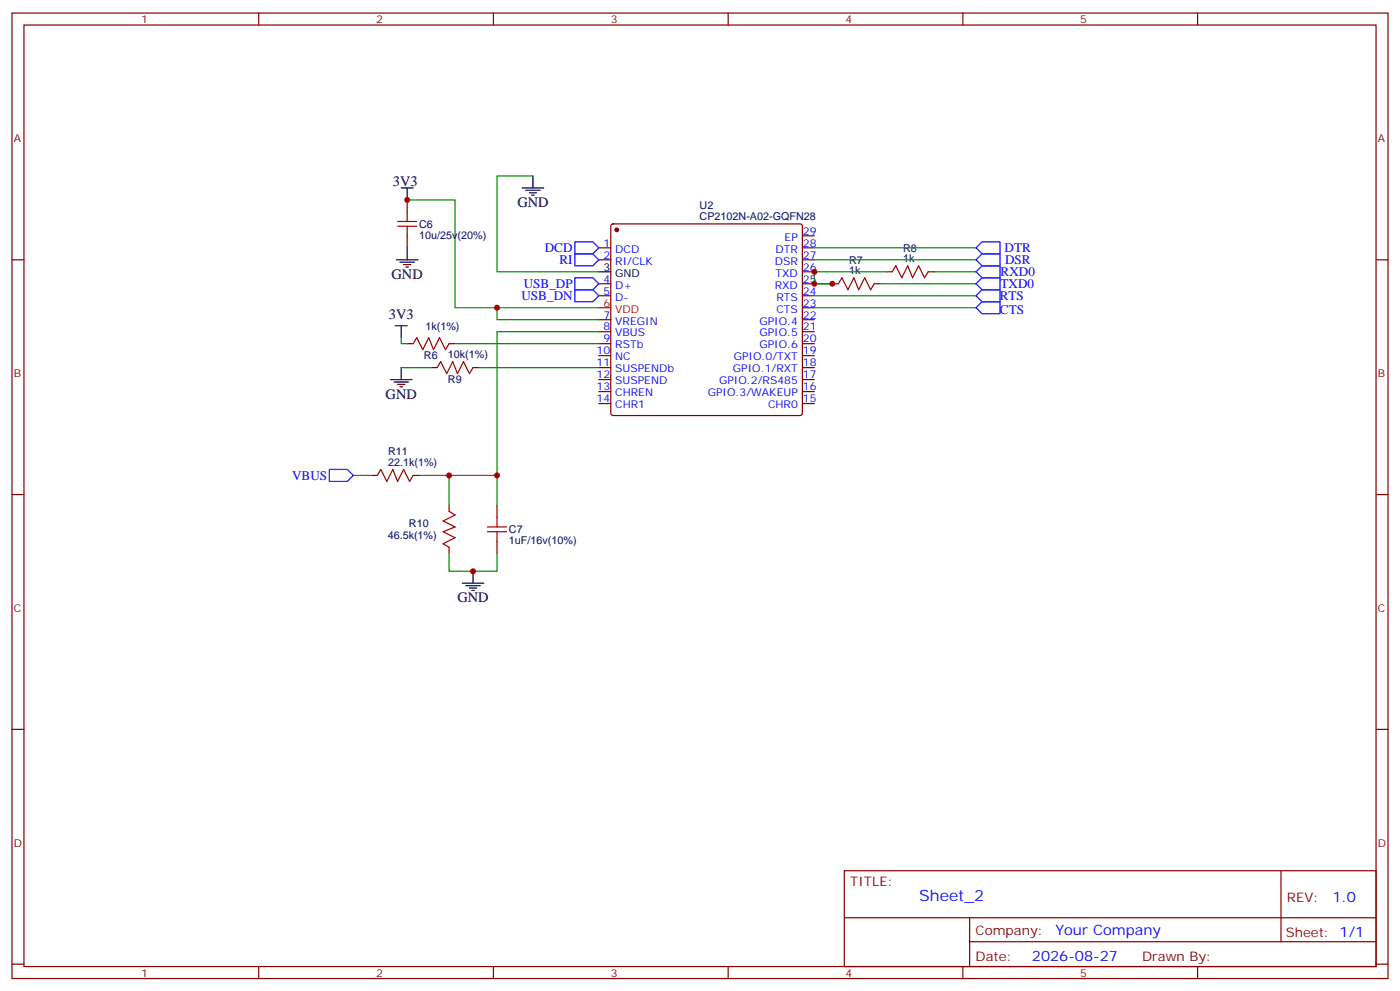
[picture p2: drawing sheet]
<svg xmlns="http://www.w3.org/2000/svg" width="412mm" height="292mm" viewBox="0 0 412 292" stroke-linecap="round" stroke-linejoin="round" font-family="sans-serif">
<g fill="none" stroke="#870000" stroke-width=".35">
<path d="M3.5 3.8h405.4v284.4h-405.4zM7.1 7.4h398.2v277.3h-398.2zM76.2 3.8v3.6M145.3 3.8v3.6M214.5 3.8v3.6M283.6 3.8v3.6M352.8 3.8v3.6M119.9 58.9v3.5M3.5 76.5h3.6M119.9 69.5v3.5M176.4 76.5h3.5M176.4 73h3.5"/>
<path d="M180.2 66.1l.4-.2h55.1l.5 .2 .2 .5v55.1l-.3 .5-.4 .2h-55.1l-.5-.3-.2-.4v-55.1zM236.4 76.5h3.5M236.4 73h3.5M236.4 69.5h3.5M405.3 76.5h3.6M176.4 83.6h3.5M176.4 87.1h3.5M176.4 94.2h3.5M176.4 97.7h3.5M236.4 83.6h3.5M236.4 87.1h3.5M236.4 94.2h3.5"/>
<path d="M236.4 97.7h3.5M236.4 90.6h3.5M236.4 80h3.5M245.2 83.6h1.7M257.5 83.6h1.8M261.1 80h1.7M273.4 80h1.8M119.9 101.2h1.8M127 108.3h1.8M132.3 101.2h1.8M139.3 108.3h1.8M176.4 101.2h3.5"/>
<path d="M176.4 104.7h3.5M176.4 108.3h3.5M176.4 111.8h3.5M176.4 115.3h3.5M176.4 118.9h3.5M236.4 101.2h3.5M236.4 104.7h3.5M236.4 108.3h3.5M236.4 111.8h3.5M236.4 115.3h3.5M236.4 118.9h3.5M3.5 145.7h3.6"/>
<path d="M109.4 140h1.7M121.7 140h1.8M132.3 148.8v1.8M146.4 148.8v3.6M146.4 159.4v3.5M405.3 145.7h3.6M132.3 161.2v1.7M3.5 214.8h3.6M405.3 214.8h3.6M248.7 256.4h156.6v28.3h-156.6zM377.3 256.5v20.8M248.7 270.3h156.5"/>
<path d="M285.6 277.3h119.6M285.6 270.3v14.1M3.5 284h3.6M76.2 284.7v3.5M145.3 284.7v3.5M214.5 284.7v3.5M283.6 284.7v3.5M352.8 284.7v3.5M405.3 284h3.6"/>
</g>
<circle cx="181.7" cy="67.7" r=".53" fill="#870000" stroke="#870000" stroke-width=".35"/>
<g fill="none" stroke="#000" stroke-width=".35">
<path d="M118.2 55.4h3.5M119.9 55.4v3.5M153.8 55.4h6.4M154.9 56.1h4.2M155.9 56.8h2.1M156.6 57.5h.7M157 51.8v3.6M116.8 76.5h6.3M117.8 77.2h4.3M118.9 77.9h2.1M119.6 78.6h.7M119.9 73v3.5"/>
<path d="M116.4 95.9h3.5M118.2 95.9v3.5M176.4 80h3.5M115 111.8h6.4M116.1 112.5h4.2M117.1 113.2h2.1M117.8 113.9h.7M118.2 108.3v3.5M136.2 171.8h6.3M137.2 172.5h4.3M138.3 173.2h2.1M139 173.9h.7"/>
<path d="M139.3 168.2v3.6"/>
</g>
<path d="M176.4 90.6h3.5" fill="none" stroke="#f00" stroke-width=".35"/>
<g fill="none" stroke="#a10000" stroke-width=".35">
<path d="M117.1 65.2h5.7M117.1 66.6h5.7M119.9 62.4v2.8M119.9 66.6v2.9M246.9 83.6l1.1-1.8 1.8 3.5 1.7-3.5 1.4 3.5 1.8-3.5 1.8 3.5 1-1.7M262.8 80l1.1-1.7 1.7 3.5 1.8-3.5 1.4 3.5 1.8-3.5 1.7 3.5 1.1-1.8M121.7 101.2l1.1-1.8 1.7 3.6 1.8-3.6 1.4 3.6 1.8-3.6 1.7 3.6 1.1-1.8M128.8 108.3l1-1.8 1.8 3.5 1.7-3.5 1.5 3.5 1.7-3.5 1.8 3.5 1-1.7M111.1 140l1.1-1.7 1.7 3.5 1.8-3.5 1.4 3.5 1.8-3.5 1.7 3.5 1.1-1.8M132.3 150.6l1.8 1.1-3.6 1.7 3.6 1.8-3.6 1.4 3.6 1.8-3.6 1.7 1.8 1.1M143.6 155.2h5.6M143.6 156.6h5.6"/>
<path d="M146.4 152.4v2.8M146.4 156.6v2.8"/>
</g>
<g fill="none" stroke="#008700" stroke-width=".35">
<path d="M119.9 58.9h14.2v31.7h42.3M157 51.8h-10.6v28.2h30M239.9 73h47.6M239.9 76.5h47.6M118.2 99.4v1.8h1.7M146.4 90.6v3.6h30M176.4 97.7h-30v42.3h-22.9M239.9 87.1h47.6M239.9 90.6h47.6M259.3 83.6h28.2M261.1 80h-21.2v3.6h5.3h-5.3M275.2 80h12.3"/>
<path d="M118.2 108.3h8.8M134.1 101.2h42.3M141.1 108.3h35.3M104.1 140h5.3M132.3 140v8.8M146.4 140v8.8M132.3 162.9v5.3h14.1v-5.3"/>
</g>
<path d="M169.3 71.2h5.3l1.8 1.8-1.8 1.8h-5.3zM169.3 74.8h5.3l1.8 1.7-1.8 1.8h-5.3zM287.5 73l1.8-1.8h5.3v3.6h-5.3zM289.3 74.8h5.3v3.5h-5.3l-1.8-1.8zM169.3 81.8h5.3l1.8 1.8-1.8 1.7h-5.3zM169.3 85.3h5.3l1.8 1.8-1.8 1.8h-5.3zM287.5 80l1.8-1.7h5.3v3.5h-5.3zM287.5 87.1l1.8-1.8h5.3v3.6h-5.3zM289.3 81.8h5.3v3.5h-5.3l-1.8-1.7zM289.3 88.9h5.3v3.5h-5.3l-1.8-1.8zM97 138.3h5.3l1.8 1.7-1.8 1.8h-5.3z" fill="none" stroke="#00f" stroke-width=".35"/>
<g fill="#c00">
<circle cx="239.9" cy="83.6" r=".88"/>
<circle cx="245.2" cy="83.6" r=".88"/>
<circle cx="239.9" cy="80" r=".88"/>
<circle cx="146.4" cy="90.6" r=".88"/>
<circle cx="119.9" cy="58.9" r=".88"/>
<circle cx="132.3" cy="140" r=".88"/>
<circle cx="139.3" cy="168.2" r=".88"/>
<circle cx="146.4" cy="140" r=".88"/>
</g>
<text font-size="4.6" fill="#00f" x="270.8" y="265.5">Sheet_2</text>
<g font-size="4.2">
<text x="115.7" y="54.6">3V3</text>
<text x="152.4" y="61">GND</text>
<text x="115.4" y="82.2">GND</text>
<text x="114.5" y="93.8">3V3</text>
<text x="113.6" y="117.4">GND</text>
<text x="134.8" y="177.4">GND</text>
</g>
<g font-size="4.2" fill="#00f">
<text x="392.5" y="265.7">1.0</text>
<text x="310.9" y="275.3">Your Company</text>
<text x="304" y="283.1">2026-08-27</text>
</g>
<g font-size="3.9" fill="#00f">
<text x="160.5" y="74.2">DCD</text>
<text x="164.8" y="77.8">RI</text>
<text x="295.9" y="74.2">DTR</text>
<text x="296.1" y="77.7">DSR</text>
<text x="294.7" y="81.3">RXD0</text>
<text x="153.6" y="88.4">USB_DN</text>
<text x="154.3" y="84.8">USB_DP</text>
<text x="294.5" y="88.3">RTS</text>
<text x="294.7" y="84.8">TXD0</text>
<text x="294.6" y="92.4">CTS</text>
<text x="86" y="141.3">VBUS</text>
</g>
<g font-size="3.9" fill="#800">
<text x="250.5" y="261">TITLE:</text>
<text x="379.1" y="265.7">REV:</text>
<text x="287.4" y="275.2">Company:</text>
<text x="378.7" y="275.8">Sheet: 1/1</text>
<text x="287.4" y="282.9">Date:</text>
<text x="336.4" y="283">Drawn By:</text>
</g>
<g font-size="3.2" fill="#800">
<text x="41.6" y="6.8">1</text>
<text x="110.8" y="6.8">2</text>
<text x="179.9" y="6.8">3</text>
<text x="249.1" y="6.8">4</text>
<text x="318.2" y="6.8">5</text>
<text x="4.1" y="41.9">A</text>
<text x="405.9" y="41.9">A</text>
<text x="4.1" y="111.1">B</text>
<text x="405.9" y="111.1">B</text>
<text x="4.1" y="180.2">C</text>
<text x="405.9" y="180.2">C</text>
<text x="4.1" y="249.4">D</text>
<text x="405.9" y="249.4">D</text>
<text x="41.6" y="287.7">1</text>
<text x="110.8" y="287.7">2</text>
<text x="179.9" y="287.7">3</text>
<text x="249.1" y="287.7">4</text>
<text x="318.2" y="287.7">5</text>
</g>
<g font-size="3.2" fill="#000080">
<text x="206.1" y="64.7">CP2102N-A02-GQFN28</text>
<text x="206.1" y="61.6">U2</text>
<text x="123.5" y="70.3">10u/25v(20%)</text>
<text x="123.5" y="67.1">C6</text>
<text x="250.1" y="77.6">R7</text>
<text x="266" y="77.2">1k</text>
<text x="266" y="74.1">R8</text>
<text x="250.1" y="80.8">1k</text>
<text x="125.3" y="97.1">1k(1%)</text>
<text x="124.9" y="105.9">R6</text>
<text x="131.9" y="105.4">10k(1%)</text>
<text x="131.9" y="112.9">R9</text>
<text x="114.3" y="137.2">22.1k(1%)</text>
<text x="114.3" y="134">R11</text>
<text x="120.5" y="155.3">R10</text>
<text x="114.2" y="158.8">46.5k(1%)</text>
<text x="149.9" y="160.3">1uF/16v(10%)</text>
<text x="149.9" y="157">C7</text>
</g>
<g font-size="3.2" fill="#00f">
<text x="231.1" y="70.9">EP</text>
<text x="236.5" y="69.1">29</text>
<text x="177.7" y="72.6">1</text>
<text x="177.7" y="76.2">2</text>
<text x="181.2" y="74.4">DCD</text>
<text x="181.2" y="77.9">RI/CLK</text>
<text x="228.2" y="77.9">DSR</text>
<text x="228.4" y="74.4">DTR</text>
<text x="236.5" y="76.2">27</text>
<text x="236.5" y="72.6">28</text>
<text x="177.7" y="83.2">4</text>
<text x="228.5" y="81.5">TXD</text>
<text x="236.5" y="83.2">25</text>
<text x="236.5" y="79.7">26</text>
<text x="177.7" y="86.7">5</text>
<text x="181.2" y="85">D+</text>
<text x="181.2" y="88.5">D-</text>
<text x="228.2" y="85">RXD</text>
<text x="228.7" y="88.5">RTS</text>
<text x="236.5" y="86.7">24</text>
<text x="177.7" y="93.8">7</text>
<text x="181.2" y="95.6">VREGIN</text>
<text x="223.7" y="95.6">GPIO.4</text>
<text x="228.7" y="92">CTS</text>
<text x="236.5" y="93.8">22</text>
<text x="236.5" y="90.3">23</text>
<text x="177.7" y="97.3">8</text>
<text x="177.7" y="100.9">9</text>
<text x="181.2" y="99.1">VBUS</text>
<text x="223.7" y="99.1">GPIO.5</text>
<text x="236.5" y="100.9">20</text>
<text x="236.5" y="97.3">21</text>
<text x="175.7" y="104.4">10</text>
<text x="175.7" y="107.9">11</text>
<text x="181.2" y="102.6">RSTb</text>
<text x="181.2" y="106.2">NC</text>
<text x="216.2" y="106.2">GPIO.0/TXT</text>
<text x="223.7" y="102.6">GPIO.6</text>
<text x="236.5" y="107.9">18</text>
<text x="236.5" y="104.4">19</text>
<text x="175.7" y="111.4">12</text>
<text x="181.2" y="109.7">SUSPENDb</text>
<text x="181.2" y="113.2">SUSPEND</text>
<text x="211.8" y="113.2">GPIO.2/RS485</text>
<text x="215.9" y="109.7">GPIO.1/RXT</text>
<text x="236.5" y="111.4">17</text>
<text x="175.7" y="115">13</text>
<text x="175.7" y="118.5">14</text>
<text x="181.2" y="116.7">CHREN</text>
<text x="208.5" y="116.7">GPIO.3/WAKEUP</text>
<text x="236.5" y="118.5">15</text>
<text x="236.5" y="115">16</text>
<text x="181.2" y="120.3">CHR1</text>
<text x="226.2" y="120.3">CHR0</text>
</g>
<g font-size="3.2">
<text x="177.7" y="79.7">3</text>
<text x="181.2" y="81.5">GND</text>
</g>
<g font-size="3.2" fill="#f00">
<text x="177.7" y="90.3">6</text>
<text x="181.2" y="92">VDD</text>
</g>
</svg>
